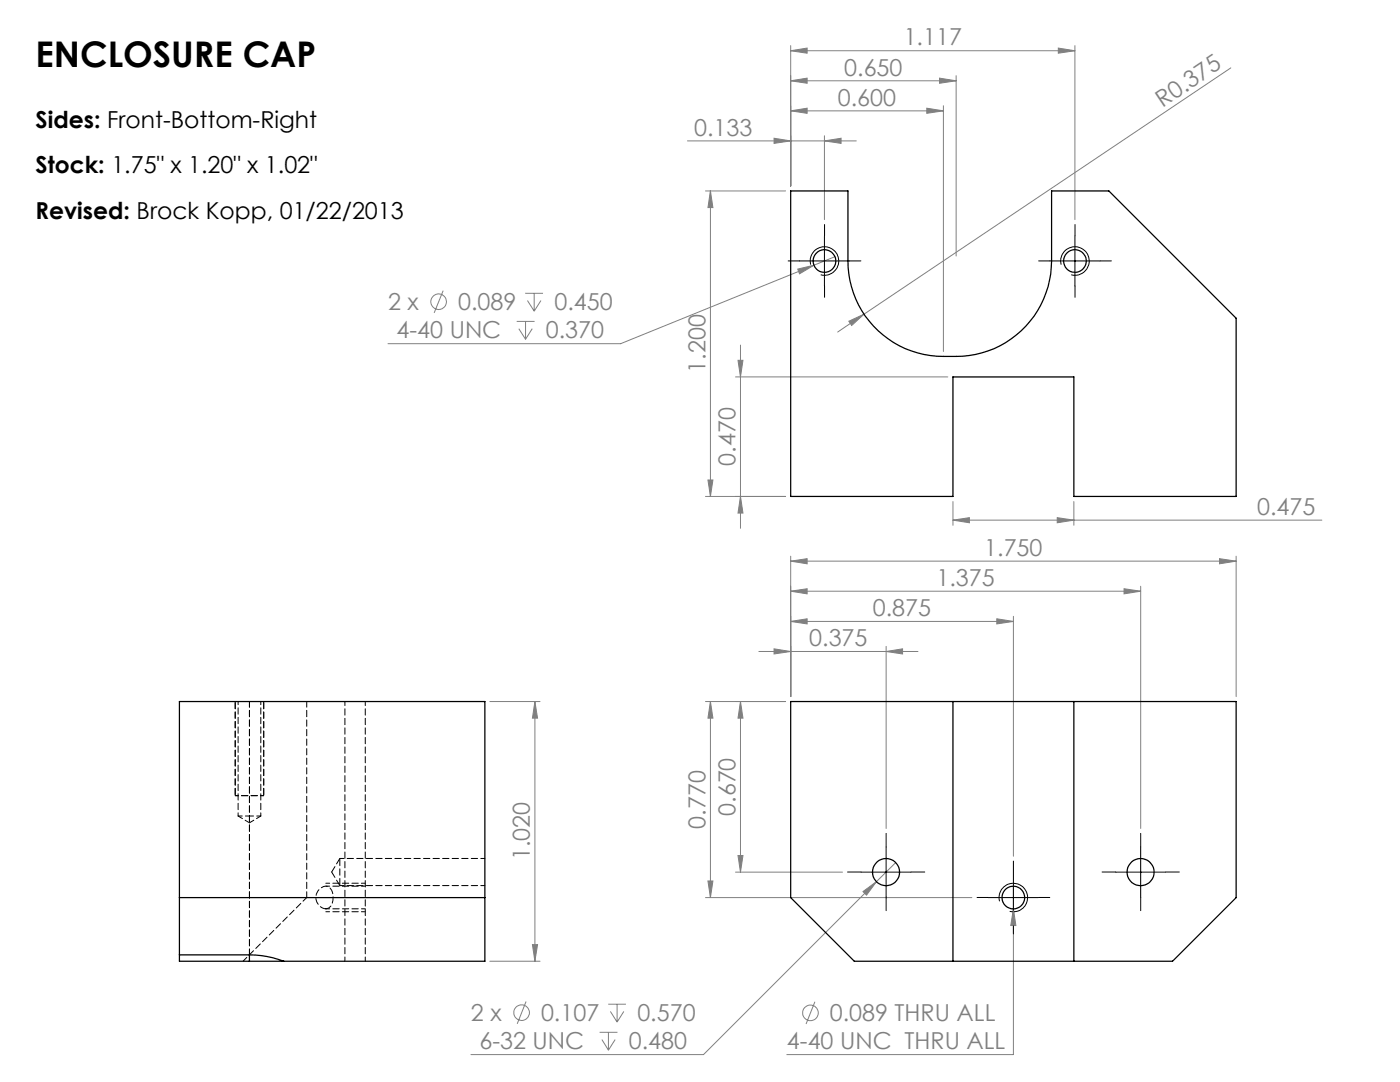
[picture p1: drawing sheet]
<svg xmlns="http://www.w3.org/2000/svg" width="279mm" height="216mm" viewBox="0 0 279 216" stroke-linecap="round" stroke-linejoin="round" font-family="sans-serif">
<g fill="none" stroke="#808080" stroke-width=".2">
<path d="M157.8 16.1l3.3-.5v1zM157.8 10.1l3.3-.5v1zM157.8 9.1v28M157.8 16.1h33M157.8 10.1h56.7M187.5 15.6l3.3 .5-3.3 .5zM190.8 15.1v36M211.2 9.6l3.3 .5-3.3 .5zM214.5 9.1v34.7M245.6 13.5l-73.2 49.2M137.2 28.1h33.7M140.8 38.1h16"/>
<path d="M141.8 38.1l.5 3.3h-1zM141.8 38.1v61M154.5 27.6l3.3 .5-3.3 .5zM157.8 22.1l3.3-.5v1zM157.8 22.1h30.5M164.5 28.1l3.4-.5v1zM164.5 27.1v16.7M185 21.6l3.3 .5-3.3 .5zM188.3 21.1v49M88.4 58l-1.8 4.4M104.8 58.5h3.6M105.3 60l1.3 2.1"/>
<path d="M106.6 58.5v3.6M108 60l-1.4 2.1M159.2 53.7l3.3-.8-2.9 1.7zM166.6 51.2l-42.7 17.4h-46.5M103.1 64.1h3.6M103.5 65.6l1.4 2.1M104.9 64.1v3.6M106.2 65.6l-1.3 2.1M146.8 75.2h42.4M147.3 71.9h1l-.5 3.3zM147.8 68.9v36.5M169.4 64.1l3-1.4-2.4 2.2z"/>
<path d="M172.4 62.7l-5.2 3.6M140.8 99.1h16M141.3 95.8h1l-.5 3.3zM147.8 99.1l.5 3.3h-1zM157.8 118l3.3-.5v1zM157.8 112l3.3-.5v1zM157.8 111v28M157.8 118h69.8M157.8 112h88.9M190.2 103.8l3.3-.5v1zM190.2 100.1v4.7M190.2 103.8h73.6"/>
<path d="M211 103.3l3.3 .5-3.3 .5zM214.3 100.1v4.7M224.3 117.5l3.3 .5-3.3 .5zM227.6 117v48.3M243.4 111.5l3.3 .5-3.3 .5zM246.7 111v28M97.8 140h10M106.8 140l.5 3.3h-1zM106.8 140v51.8M140.8 140h16M141.8 140l.5 3.3h-1zM141.8 140v39.1"/>
<path d="M147.8 140l.5 3.3h-1zM147.8 140v34M151.4 130h31.8M154.5 129.5l3.3 .5-3.3 .5zM157.8 124l3.3-.5v1zM157.8 124h44.4M176.8 130l3.3-.5v1zM176.8 129v36.3M198.9 123.5l3.3 .5-3.3 .5zM202.2 123v47.9M140.8 179.1h53.2M141.3 175.8h1l-.5 3.3z"/>
<path d="M146.8 174h21.3M147.3 170.7h1l-.5 3.3zM172.2 177.9l2.7-2-2 2.7zM174.9 175.9l-34.5 34.5h-46.4M178.8 172.1l-3.9 3.8M202.2 176.8v33.6h-45.2M97.8 191.8h10M105 199.8l-1.8 4.5M106.3 188.5h1l-.5 3.3zM162.6 199.9l-1.7 4.4M202.2 181.4l.5 3.3h-1zM119.7 206h3.5"/>
<path d="M120.1 207.4l1.3 2.1M121.4 200.4h3.5M121.4 206v3.5M121.8 201.8l1.4 2.1M122.8 207.4l-1.4 2.1M123.2 200.4v3.5M124.5 201.8l-1.3 2.1"/>
<circle cx="87.6" cy="60.2" r="1.55"/>
<circle cx="104.1" cy="202.1" r="1.55"/>
<circle cx="161.7" cy="202.1" r="1.56"/>
</g>
<g fill="none" stroke="#000" stroke-width=".2">
<path d="M159.5 52.1h10M161.8 52.8a2.85 2.85 0 0 1 2.5-3.6 2.85 2.85 0 0 1 3.1 3.1 2.85 2.85 0 0 1-3.6 2.5M164.5 47.1v10M209.5 52.1h10M211.8 52.8a2.85 2.85 0 0 1 2.5-3.6 2.85 2.85 0 0 1 3.1 3.1 2.85 2.85 0 0 1-3.6 2.5M214.5 47.1v10M171.8 174h10M176.8 169v10M197.2 179.1h10M199.5 179.8a2.85 2.85 0 0 1 2.5-3.5 2.85 2.85 0 0 1 3.1 3.1 2.85 2.85 0 0 1-3.6 2.5M202.2 174.1v10M222.6 174h10"/>
<path d="M227.6 169v10"/>
</g>
<g fill="none" stroke="#000" stroke-width=".2" stroke-dasharray="15.2 1.3 1.3 1.3">
<path d="M159.6 52.1h-2.3M164.6 47.1v-2.3M164.6 57.1v2.2M169.6 52.1h2.2M209.5 52.1h-2.2M214.5 47.1v-2.3M214.5 57.1v2.2M219.5 52.1h2.3M171.8 174h-2.7M176.8 169v-2.7M176.8 179v2.7M181.8 174h2.8"/>
<path d="M197.2 179.1h-2.2M202.2 174.1v-2.3M207.2 179.1h2.3M222.6 174h-2.7M227.6 169v-2.7M227.6 179v2.7M232.6 174h2.8M202.2 184.1v2.2"/>
</g>
<path d="M46.9 140v18.8M52.6 140v18.8" fill="none" stroke="#000" stroke-width=".2" stroke-dasharray="1.3 .6" stroke-dashoffset="-.2"/>
<path d="M46.9 158.8h5.7" fill="none" stroke="#000" stroke-width=".2" stroke-dasharray="1.3 .6" stroke-dashoffset=".6"/>
<path d="M72.9 176.2h-7.9M72.9 181.9h-7.9" fill="none" stroke="#000" stroke-width=".2" stroke-dasharray="1.3 .6" stroke-dashoffset=".5"/>
<g fill="#808080">
<path d="M169.4 64.1l3-1.4-2.4 2.2z"/>
<path d="M154.5 129.5l3.3 .5-3.3 .5zM176.8 130l3.3-.5v1zM157.8 124l3.3-.5v1zM198.9 123.5l3.3 .5-3.3 .5zM157.8 118l3.3-.5v1zM224.3 117.5l3.3 .5-3.3 .5zM157.8 112l3.3-.5v1zM243.4 111.5l3.3 .5-3.3 .5zM172.2 177.9l.7 .7 2-2.7zM202.2 181.4l-.5 3.3h1zM154.5 27.6l3.3 .5-3.3 .5zM164.5 28.1l3.4-.5v1zM157.8 22.1l3.3-.5v1zM185 21.6l3.3 .5-3.3 .5zM157.8 16.1l3.3-.5v1zM187.5 15.6l3.3 .5-3.3 .5zM157.8 10.1l3.3-.5v1zM211.2 9.6l3.3 .5-3.3 .5zM159.2 53.7l.4 .9 2.9-1.7z"/>
<path d="M147.8 99.1l.5 3.3h-1zM147.3 71.9h1l-.5 3.3zM141.3 95.8h1l-.5 3.3zM141.8 38.1l.5 3.3h-1z"/>
<path d="M147.8 140l.5 3.3h-1zM147.3 170.7h1l-.5 3.3zM141.8 140l.5 3.3h-1zM141.3 175.8h1l-.5 3.3zM106.8 140l.5 3.3h-1zM106.3 188.5h1l-.5 3.3z"/>
<path d="M190.2 103.8l3.3-.5v1zM211 103.3l3.3 .5-3.3 .5z"/>
</g>
<g fill="none" stroke="#000" stroke-width=".25">
<path d="M157.8 38.1h11.4v14a19 19 0 0 0 19.1 19 20.1 20.1 0 0 0 14.5-4.2 19 19 0 0 0 7.1-14.8v-14h11.4l25.4 25.4v35.6h-32.4v-23.9h-24.1v23.9h-32.4zM157.8 140h88.9v39.1l-12.7 12.7h-63.5l-12.7-12.7zM190.2 140v51.8M214.3 140v51.8M35.8 179.1h61M35.8 190.5h14M49.8 190.5l3.4 .4 3.4 .9M49.8 191.8h6.8M49.8 191.8h-14v-51.8h61v51.8h-40.2M49.8 190.5v1.3"/>
<circle cx="164.5" cy="52.1" r="2.26"/>
<circle cx="214.5" cy="52.1" r="2.26"/>
<circle cx="176.8" cy="174" r="2.71"/>
<circle cx="202.2" cy="179.1" r="2.26"/>
<circle cx="227.6" cy="174" r="2.71"/>
</g>
<path d="M47.5 162.8h2.3M49.8 162.8h2.2M72.9 176.8h-7.9M65 181.3h7.9" fill="none" stroke="#000" stroke-width=".2" stroke-dasharray="1.3 .6" stroke-dashoffset=".5"/>
<path d="M72.9 140v51.8M67.8 176.7h29M96.8 171.3h-29M68.8 191.8v-51.8" fill="none" stroke="#000" stroke-width=".2" stroke-dasharray="1.3 .6" stroke-dashoffset=".4"/>
<path d="M61.2 179.1v-39.1M49.8 190.5v-50.5M65 181.3a2.25 2.25 0 0 1-2-2.3 2.25 2.25 0 0 1 2.3-2.1 2.61 2.61 0 0 1 1 3.4 1.34 1.34 0 0 1-1.3 1" fill="none" stroke="#000" stroke-width=".2" stroke-dasharray="1.3 .6" stroke-dashoffset=".1"/>
<path d="M67.8 171.3v5.4" fill="none" stroke="#000" stroke-width=".2" stroke-dasharray="1.3 .6" stroke-dashoffset="-.2"/>
<path d="M61.2 179.1l-12.7 12.7" fill="none" stroke="#000" stroke-width=".2" stroke-dasharray="1.3 .6" stroke-dashoffset=".2"/>
<path d="M47.5 140v22.8M52 162.8v-22.8" fill="none" stroke="#000" stroke-width=".2" stroke-dasharray="1.3 .6" stroke-dashoffset=".6"/>
<path d="M47.5 162.8l2.3 1.4M49.8 164.2l2.2-1.4" fill="none" stroke="#000" stroke-width=".2" stroke-dasharray="1.3 .6" stroke-dashoffset=".3"/>
<path d="M66.2 174l1.6 2.7M67.8 171.3l-1.6 2.7" fill="none" stroke="#000" stroke-width=".2" stroke-dasharray="1.3 .6"/>
<text font-size="7.1" x="7.1" y="13.4">ENCLOSURE CAP</text>
<g font-size="4.7" fill="#808080">
<text x="180.3" y="9.1">1.117</text>
<text x="168.5" y="15.1">0.650</text>
<text x="167.2" y="21.1">0.600</text>
<text x="232" y="21.5" transform="rotate(-34 232 21.5)">R0.375</text>
<text x="138.5" y="27.1">0.133</text>
<text x="77.4" y="61.9">2 x</text>
<text x="91.4" y="61.9">0.089</text>
<text x="110.6" y="61.9">0.450</text>
<text x="79.1" y="67.5">4-40 UNC</text>
<text x="108.9" y="67.5">0.370</text>
<text x="140.8" y="74.4" transform="rotate(-90 140.8 74.4)">1.200</text>
<text x="146.8" y="92.9" transform="rotate(-90 146.8 92.9)">0.470</text>
<text x="250.9" y="102.8">0.475</text>
<text x="196.4" y="110.9">1.750</text>
<text x="186.9" y="117">1.375</text>
<text x="174.2" y="123">0.875</text>
<text x="161.5" y="129">0.375</text>
<text x="140.8" y="165.3" transform="rotate(-90 140.8 165.3)">0.770</text>
<text x="146.8" y="162.8" transform="rotate(-90 146.8 162.8)">0.670</text>
<text x="105.8" y="171.7" transform="rotate(-90 105.8 171.7)">1.020</text>
<text x="94" y="203.8">2 x</text>
<text x="108" y="203.8">0.107</text>
<text x="127.2" y="203.8">0.570</text>
<text x="165.6" y="203.8">0.089 THRU ALL</text>
<text x="95.7" y="209.4">6-32 UNC</text>
<text x="125.5" y="209.4">0.480</text>
<text x="157.1" y="209.4">4-40 UNC THRU ALL</text>
</g>
<g font-size="4.7">
<text x="7.1" y="25.5">Sides: Front-Bottom-Right</text>
<text x="7.1" y="34.6">Stock: 1.75&quot; x 1.20&quot; x 1.02&quot;</text>
<text x="7.1" y="43.6">Revised: Brock Kopp, 01/22/2013</text>
</g>
</svg>
